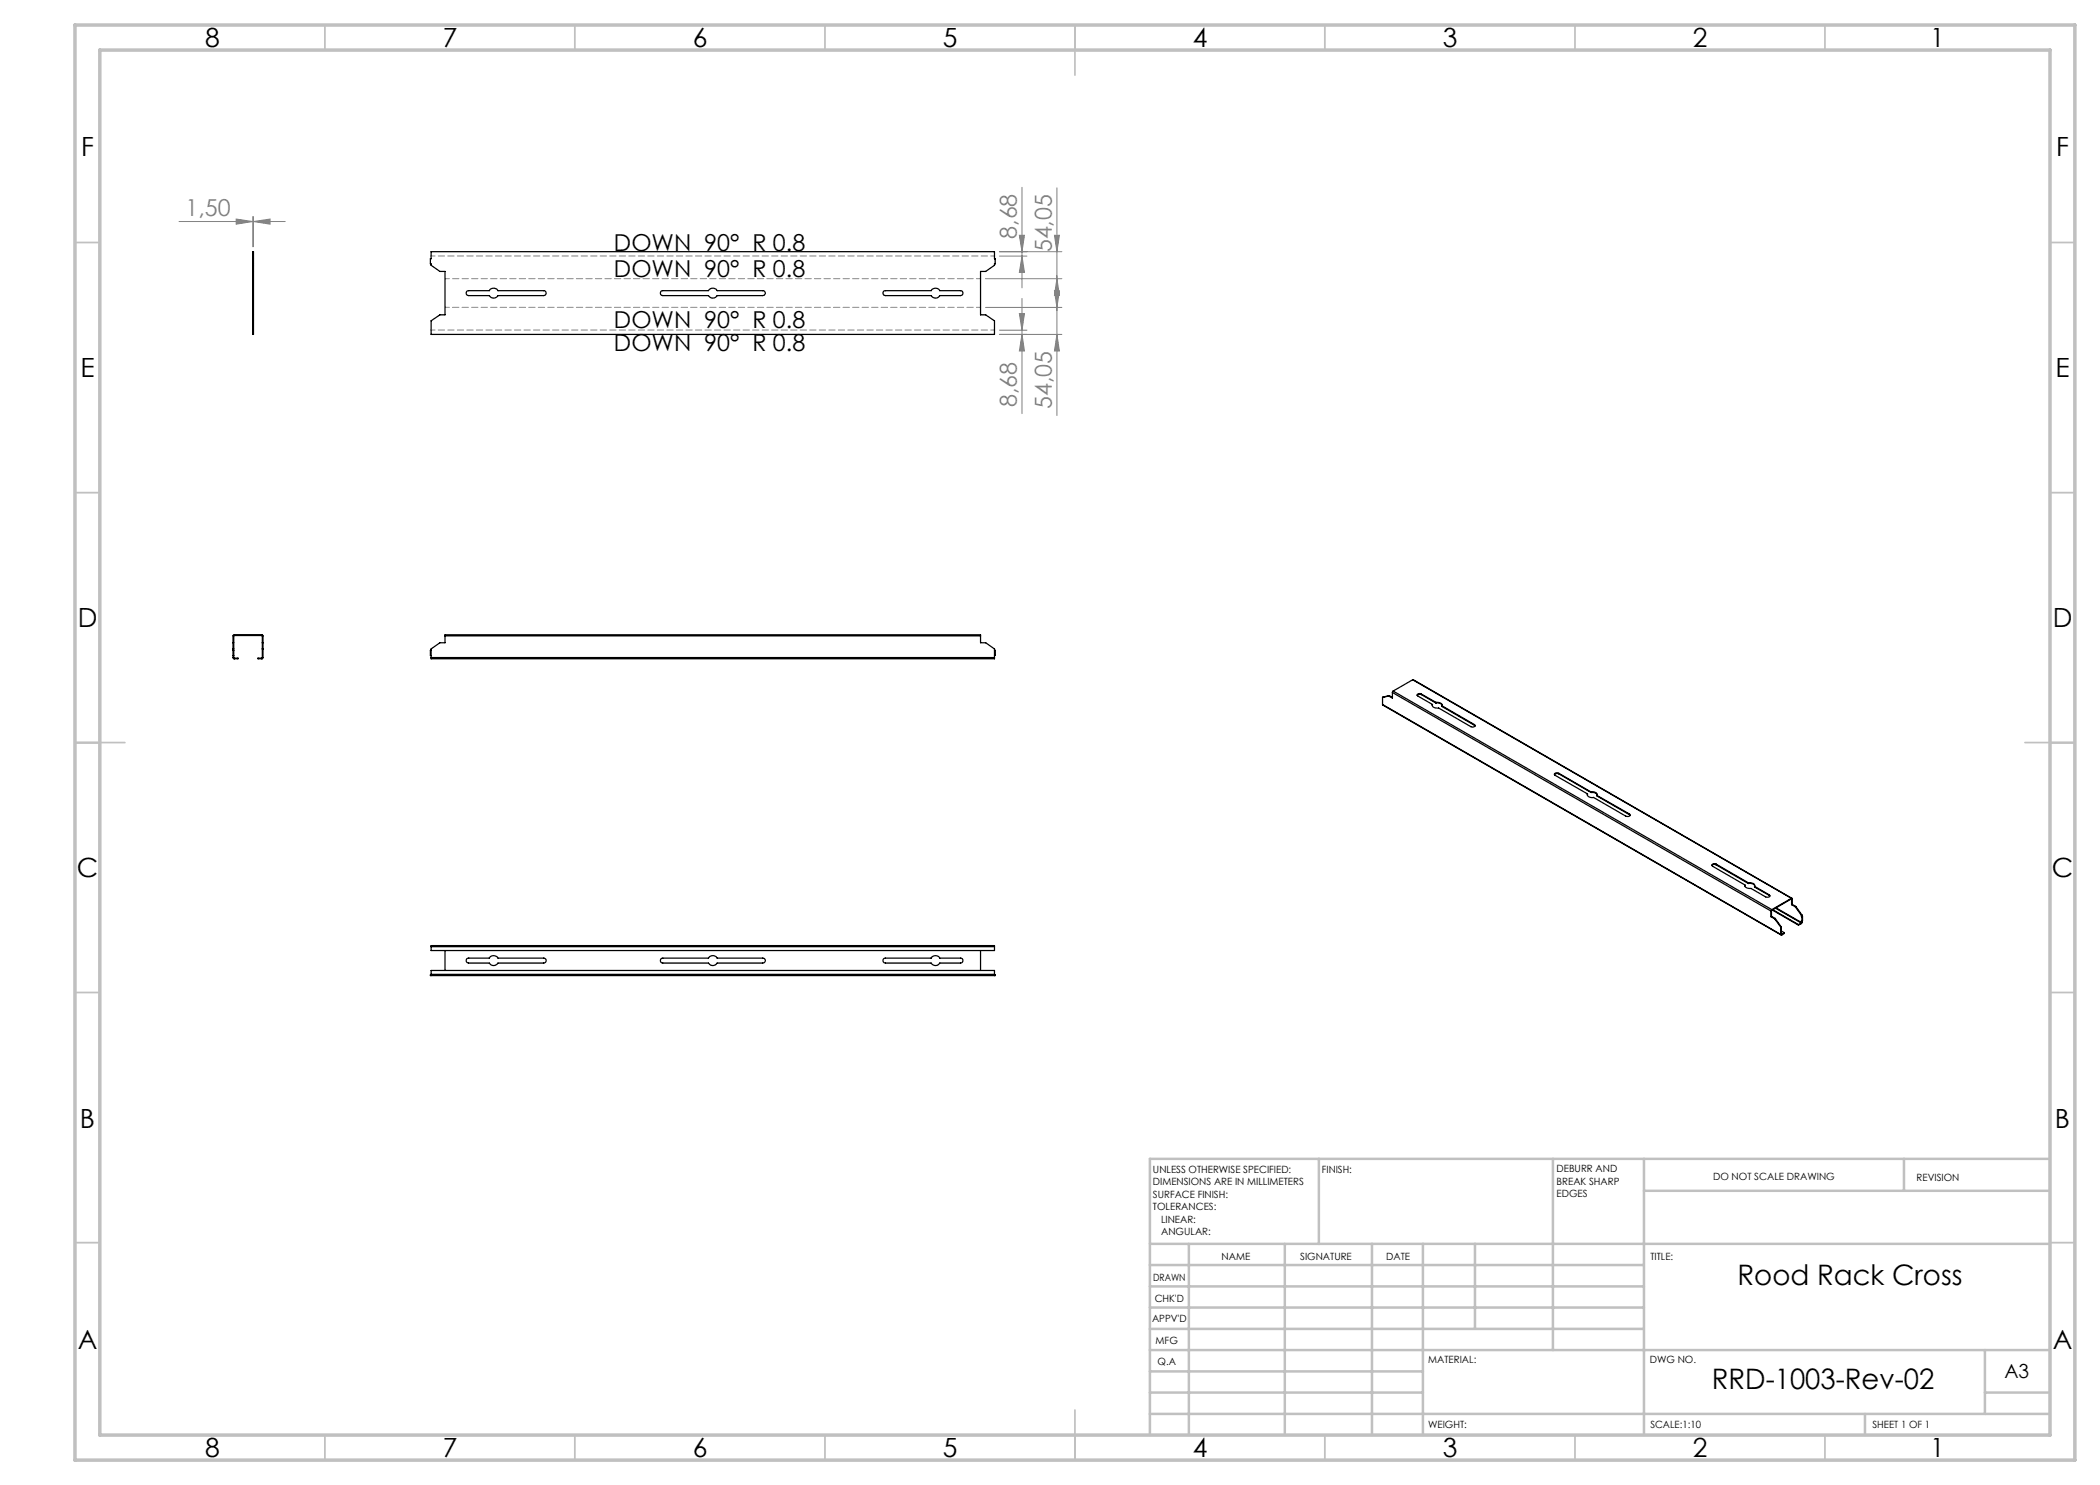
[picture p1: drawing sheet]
<svg xmlns="http://www.w3.org/2000/svg" width="420mm" height="297mm" viewBox="0 0 420 297" stroke-linecap="round" stroke-linejoin="round" font-family="sans-serif">
<g fill="none" stroke="#808080" stroke-width=".2">
<path d="M204.4 37.5v20.1M211.4 37.6v45.5M35.8 44.3h21.2M47.2 43.8l3.4 .5-3.4 .5zM50.6 43.3v6.1M50.7 44.3l3.3-.5v1zM50.7 43.3v6.1M197.1 55.7h15.3M199.9 50.3h12.5M199.9 51.2h5.5M203.9 47.1h1l-.5 3.2zM204.4 59.7v23"/>
<path d="M204.4 51.2l.5 3.3h-1zM210.9 58.2h1l-.5 3.3zM210.9 47.1h1l-.5 3.2zM211.4 55.7l.5 3.4h-1zM197.1 61.5h15.3M199.9 66.9h12.5M199.9 66h5.5M203.9 62.7h1l-.5 3.3zM204.4 66.9l.5 3.3h-1zM211.4 66.9l.5 3.3h-1z"/>
</g>
<path d="M86.2 51.2h112.7M198.9 66h-112.7" fill="none" stroke="#808080" stroke-width=".2" stroke-dasharray="1.3 .6" stroke-dashoffset=".5"/>
<path d="M89 55.7h107.1M196.1 61.5h-107.1" fill="none" stroke="#808080" stroke-width=".2" stroke-dasharray="1.3 .6" stroke-dashoffset=".4"/>
<g fill="none" stroke="#c0c0c0" stroke-width=".35">
<path d="M65 5v5M115 5v5M165 5v5M215 5v10M265 5v5M315 5v5M365 5v5M15 48.5h5M410 48.5h5M15 98.5h5M410 98.5h5M15 148.5h10"/>
<path d="M405 148.5h10M15 198.5h5M410 198.5h5M15 248.5h5M410 248.5h5M65 287v5M115 287v5M165 287v5M215 282v10M265 287v5M315 287v5M365 287v5"/>
</g>
<g fill="none" stroke="#c0c0c0" stroke-width=".5">
<path d="M263.8 231.8v17M310.6 231.8v38.2M328.8 231.8v55.2M328.8 238.2h81.2M380.8 231.8v6.4M410 231.8h-180v55.2M230 248.8h180M230 257.3h98.8M230 253h98.8M237.8 248.8v38.2M257 248.8v38.2M274.4 248.8v38.2"/>
<path d="M284.6 248.8v38.2M295 248.8v17M230 265.8h98.8M230 261.5h98.8M230 278.5h54.6M230 274.3h54.6M230 270h180M397 278.5h13M397 270v12.8M230 282.8h180M373 282.8v4.2"/>
</g>
<path d="M15 5h400v287h-400zM20 10h390v277h-390z" fill="none" stroke="#c0c0c0" stroke-width=".7"/>
<g fill="#808080">
<path d="M50.7 44.3l3.3-.5v1zM47.2 43.8l3.4 .5-3.4 .5z"/>
<path d="M204.4 66.9l.5 3.3h-1zM203.9 62.7h1l-.5 3.3z"/>
<path d="M210.9 58.2h1l-.5 3.3zM211.4 66.9l.5 3.3h-1zM203.9 47.1h1l-.5 3.2zM204.4 51.2l.5 3.3h-1zM210.9 47.1h1l-.5 3.2zM211.4 55.7l.5 3.4h-1z"/>
</g>
<g fill="none" stroke="#000" stroke-width=".25">
<path d="M50.6 54.3h.1M50.6 52.8h.1M50.6 51.7h.1M50.6 50.3h.1v16.6h-.1zM50.6 53.1h.1M86.2 50.3h112.7v1.4h.1v1.1h-.1v.3l-1.8 1.2h-1v8.7h1l1.8 1.2v2.7h-112.7v-2.7l1.8-1.2h1v-8.7h-1l-1.8-1.2v-.3h-.1zM93.3 58.3l.3-.2h4.3a1 1 0 0 1 1.7 0h9.1a.49 .49 0 0 1 .5 .5 .49 .49 0 0 1-.5 .5h-9.1a1 1 0 0 1-1.7 0h-4.2a.51 .51 0 0 1-.4-.3 .51 .51 0 0 1 0-.5zM132.2 58.3l.2-.2h9.3a1.03 1.03 0 0 1 1.7 0h9.1a.5 .5 0 0 1 .6 .5 .5 .5 0 0 1-.6 .5h-9.1a1.03 1.03 0 0 1-1.7 0h-9.1a.51 .51 0 0 1-.5-.3 .51 .51 0 0 1 .1-.5zM176.7 58.3l.3-.2h9.2a1 1 0 0 1 1.8 0h4.1a.49 .49 0 0 1 .5 .5 .49 .49 0 0 1-.5 .5h-4.1a1 1 0 0 1-1.8 0h-9.1a.51 .51 0 0 1-.5-.3 .51 .51 0 0 1 .1-.5zM50.6 63h.1M50.6 64.2h.1M46.6 131.5l.2 .3"/>
<path d="M46.6 131.5v-4.4l.1-.1h5.8l.1 .1v4.4M46.6 131.5h.1M46.6 128.5h.1M46.6 130.1h.1M46.6 131.1h.1M46.6 129.8h.1M46.7 131.5l.1 .1M46.7 131.5l.1-4.4h5.6l.1 4.4M46.8 131.6h.8v.2h-.8M46.8 131.6v.2M52.4 131.6h-.8v.2h.8M52.4 131.6v.2"/>
<path d="M52.5 131.5l-.1 .1M52.5 131.5h.1M52.5 128.5h.1M52.5 129.8h.1M52.6 131.5l-.2 .3M86.2 131.5v.3h112.7v-.3M86.2 130.1h-.1v1h.1M86.2 131.5h112.7M89 127.2v-.2h107.1v.2M89 127.2v1.3h-1l-1.8 1.3v1.7M89 127.2h107.1M196.1 127.2v1.3h1l1.8 1.3v1.7"/>
<path d="M198.9 130.1h.1v1h-.1M276.5 139.5v1.4M277.7 139.2l-1.2 .3M277.8 139.1l-.1 .1M277.8 139.1l.7 .4M277.8 139.1l-1.3 .4M278.5 138.5l75.7 43.7M278.5 138.5v1.1l-.8-.4M278.6 138.2l-.1 .3M278.6 138.2l75.8 43.7M282.5 136l75.9 43.7M282.5 136l75.8 43.7"/>
<path d="M282.5 136l-3.9 2.2M284.3 138.8a.44 .44 0 0 0-.5-.1 .44 .44 0 0 0-.3 .4l3 1.8M284.3 138.9a.65 .65 0 0 0-.9 .2M284.3 138.8l2.9 1.7M284.3 138.9l2.9 1.7M284.3 138.8v.1M276.5 140.9l79.7 46.1M276.5 140.9l79.7 46M286.5 140.9a.75 .75 0 0 0 1 .7h.2l6.5 3.7a.46 .46 0 0 0 .5 .1 .46 .46 0 0 0 .3-.4l-.1-.1M286.5 140.9v.2M287.2 140.5a.94 .94 0 0 1 1.2 .7M287.2 140.6a1.03 1.03 0 0 1 1.2 .5"/>
<path d="M287.2 140.5v.1M288.4 141.2l6.5 3.7M288.4 141.2v.1l6.5 3.8M294.9 145.1l.1 .1M294.9 144.9v.2M311.7 154.7a.46 .46 0 0 0-.5-.2 .46 .46 0 0 0-.3 .5l6.6 3.8M311.7 154.8l-.3-.1-.5 .2M311.7 154.7l6.5 3.7M311.7 154.7v.1M311.7 154.8l6.5 3.7M317.5 158.8a.79 .79 0 0 0 1.2 .7l6.5 3.7a.46 .46 0 0 0 .5 .2 .46 .46 0 0 0 .3-.5l-.1-.1M317.5 158.8v.2"/>
<path d="M318.2 158.4a.85 .85 0 0 1 1.2 .7M318.2 158.5a1.15 1.15 0 0 1 1.2 .5M318.2 158.4v.1M319.4 159.1l6.5 3.7M319.4 159.1l6.5 3.8M325.9 162.9l.1 .2M325.9 162.8v.1M343.2 172.8a.46 .46 0 0 0-.5-.1 .46 .46 0 0 0-.3 .5l6.6 3.8M343.2 173a.59 .59 0 0 0-.8 .1M343.2 172.8l6.5 3.8M343.2 172.8v.2M343.2 173l6.5 3.7"/>
<path d="M349 177a.87 .87 0 0 0 1.2 .7l2.9 1.7a.45 .45 0 0 0 .5 .1 .45 .45 0 0 0 .3-.5h-.1M349 177v.2M349.7 176.6a.86 .86 0 0 1 1.2 .7M349.7 176.7a1.04 1.04 0 0 1 1.2 .5M349.7 176.6v.1M350.9 177.3l2.9 1.7M350.9 177.3v.1l2.9 1.7M353.8 179.1l.2 .1M353.8 179v.1M358.3 179.8h.1M358.3 179.8l-4 2.3v1.2M358.3 179.7h.1v1.2"/>
<path d="M358.3 179.7l-3.9 2.2M358.3 179.8v1.1M86.2 194.9v.2M86.2 189.3v-.2h112.7v.2M86.2 189.3v.8h112.7v-.8M86.2 194.9v-.8h112.7v.8M86.2 195l-.1 .1h112.9l-.1-.1M86.2 194.9h112.7M86.2 189.3h112.7M89 190.1v4M93.3 191.8l.3-.2h4.3a1 1 0 0 1 1.7 0h9.1a.49 .49 0 0 1 .5 .5 .49 .49 0 0 1-.5 .5h-9.1a1 1 0 0 1-1.7 0h-4.2a.51 .51 0 0 1-.4-.3 .51 .51 0 0 1 0-.5zM132.2 191.8l.2-.2h9.3a1.03 1.03 0 0 1 1.7 0h9.1a.5 .5 0 0 1 .6 .5 .5 .5 0 0 1-.6 .5h-9.1a1.03 1.03 0 0 1-1.7 0h-9.1a.51 .51 0 0 1-.5-.3 .51 .51 0 0 1 .1-.5z"/>
<path d="M176.7 191.8l.3-.2h9.2a1 1 0 0 1 1.8 0h4.1a.49 .49 0 0 1 .5 .5 .49 .49 0 0 1-.5 .5h-4.1a1 1 0 0 1-1.8 0h-9.1a.51 .51 0 0 1-.5-.3 .51 .51 0 0 1 .1-.5zM196.1 190.1v4M198.9 194.9v.2M354.2 182.2v1.1M354.2 183.3l.7 .5M354.3 183.3h-.1M354.3 183.3l.7 .4M354.4 181.9l-.2 .3M354.4 182l5.3 3M354.5 181.9l5.2 3M354.9 183.8l1.3 1.7M355 183.7l-.1 .1"/>
<path d="M355 183.7l1.3 1.7M355.1 181.6l5.2 3M355.2 181.6l5.1 2.9M356.2 186.9l.1 .1M356.2 185.5v1.4M356.3 186.8v.1M356.3 185.4l-.1 .1M356.3 186.8l-.1 .1M356.3 185.4v1.4M356.3 186.2l.6 .3M356.3 186.9v.1M356.9 186.5l-.6 .4"/>
<path d="M356.9 186.5v.2l-.6 .3M358.3 180.9l.8 .5M358.4 180.9h-.1M358.4 180.9l.8 .4M359.1 181.4l1.2 1.7M359.2 181.3l-.1 .1M359.2 181.3l1.2 1.7M359.7 184.9v.1M360.3 184.6l-.6 .3M360.3 184.6v.1M360.3 184.7l-.6 .3M360.3 184.5v.1"/>
<path d="M360.3 183.1v.2M360.3 183.3l.1 .1M360.4 184.4l-.1 .3M360.4 183v.3M360.4 183.4v1M360.4 183l-.1 .1M360.4 183.3h-.1M360.4 183.3h.1M360.4 184.4l-.1 .1M360.5 183.3v.8h-.2v.4M360.5 183.3l-.1 .1"/>
</g>
<g font-size="5.6">
<text x="347.5" y="256.9">Rood Rack Cross</text>
<text x="342.4" y="277.9">RRD-1003-Rev-02</text>
</g>
<g font-size="5.3">
<text x="41" y="9.5">8</text>
<text x="88.5" y="9.5">7</text>
<text x="138.5" y="9.5">6</text>
<text x="188.5" y="9.5">5</text>
<text x="238.5" y="9.5">4</text>
<text x="288.5" y="9.5">3</text>
<text x="338.5" y="9.5">2</text>
<text x="386" y="9.5">1</text>
<text x="16.2" y="31.2">F</text>
<text x="411.2" y="31.2">F</text>
<text x="16.1" y="75.5">E</text>
<text x="411.1" y="75.5">E</text>
<text x="15.5" y="125.5">D</text>
<text x="410.5" y="125.5">D</text>
<text x="15.4" y="175.5">C</text>
<text x="410.4" y="175.5">C</text>
<text x="16" y="225.5">B</text>
<text x="411" y="225.5">B</text>
<text x="15.5" y="269.7">A</text>
<text x="410.5" y="269.7">A</text>
<text x="41" y="291.5">8</text>
<text x="88.5" y="291.5">7</text>
<text x="138.5" y="291.5">6</text>
<text x="188.5" y="291.5">5</text>
<text x="238.5" y="291.5">4</text>
<text x="288.5" y="291.5">3</text>
<text x="338.5" y="291.5">2</text>
<text x="386" y="291.5">1</text>
</g>
<g font-size="4.7" fill="#808080">
<text x="37.1" y="43.3">1,50</text>
<text x="203.4" y="47.8" transform="rotate(-90 203.4 47.8)">8,68</text>
<text x="210.4" y="50.5" transform="rotate(-90 210.4 50.5)">54,05</text>
<text x="203.4" y="81.4" transform="rotate(-90 203.4 81.4)">8,68</text>
<text x="210.4" y="81.8" transform="rotate(-90 210.4 81.8)">54,05</text>
</g>
<g font-size="4.7">
<text x="122.8" y="50.2">DOWN 90° R 0.8</text>
<text x="122.8" y="55.4">DOWN 90° R 0.8</text>
<text x="122.8" y="65.5">DOWN 90° R 0.8</text>
<text x="122.8" y="70.3">DOWN 90° R 0.8</text>
</g>
<text font-size="3.9" x="400.9" y="275.5">A3</text>
<g font-size="2">
<text x="230.6" y="234.6">UNLESS OTHERWISE SPECIFIED:</text>
<text x="230.6" y="237.1">DIMENSIONS ARE IN MILLIMETERS</text>
<text x="230.6" y="239.6">SURFACE FINISH:</text>
<text x="264.4" y="234.6">FINISH:</text>
<text x="311.3" y="234.5">DEBURR AND</text>
<text x="311.3" y="237">BREAK SHARP</text>
<text x="311.3" y="239.5">EDGES</text>
<text x="342.6" y="236">DO NOT SCALE DRAWING</text>
<text x="383.3" y="236.2">REVISION</text>
<text x="230.6" y="242.1">TOLERANCES:</text>
<text x="232.2" y="244.6">LINEAR:</text>
<text x="232.2" y="247.1">ANGULAR:</text>
<text x="244.3" y="252">NAME</text>
<text x="260" y="251.9">SIGNATURE</text>
<text x="277.2" y="251.9">DATE</text>
<text x="330.1" y="251.9">TITLE:</text>
<text x="230.6" y="256.1">DRAWN</text>
<text x="230.9" y="260.3">CHK'D</text>
<text x="230.4" y="264.4">APPV'D</text>
<text x="231.1" y="268.8">MFG</text>
<text x="231.5" y="273">Q.A</text>
<text x="285.6" y="272.5">MATERIAL:</text>
<text x="330" y="272.5">DWG NO.</text>
<text x="285.6" y="285.5">WEIGHT:</text>
<text x="330.1" y="285.6">SCALE:1:10</text>
<text x="374.5" y="285.6">SHEET 1 OF 1</text>
</g>
</svg>
